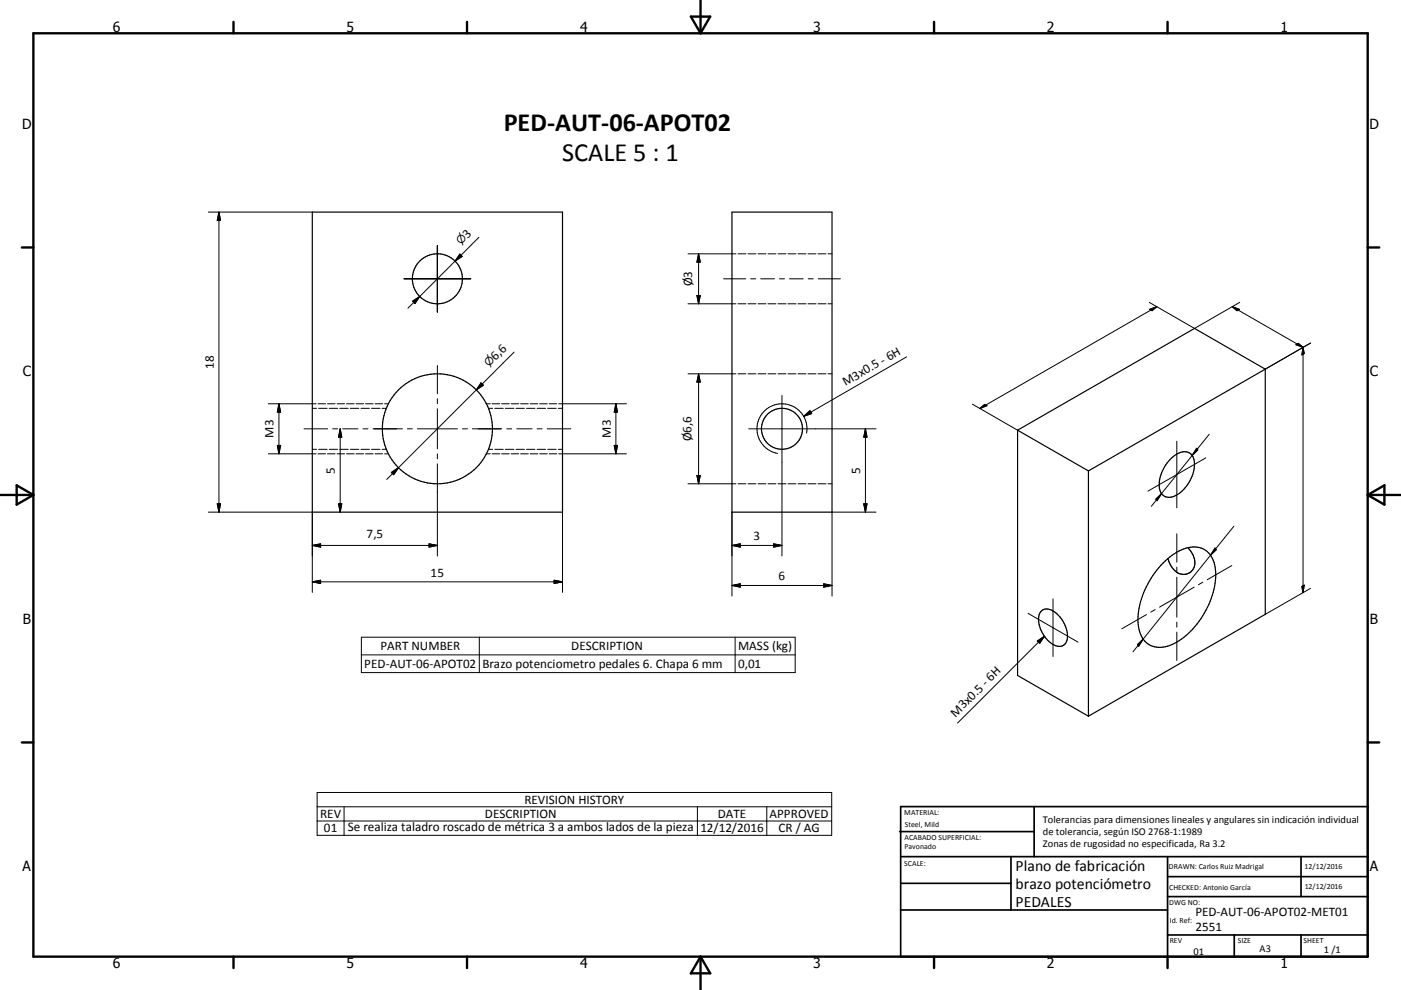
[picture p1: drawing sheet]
<svg xmlns="http://www.w3.org/2000/svg" width="420mm" height="297mm" viewBox="0 0 420 297" stroke-linecap="round" stroke-linejoin="round" font-family="sans-serif">
<g fill="none" stroke="#000" stroke-width=".36">
<path d="M93.6 63.6h75v90h-75zM219.5 63.6h29.9v90h-29.9zM379.3 110.7v73.6l-53 30.6M379.3 110.7l-21.2-12.2-53 30.6M379.3 110.7l-53 30.6M305.1 129.1v73.5l21.2 12.3M305.1 129.1l21.2 12.2M350.7 137.9a5.3 5.3 0 0 1 5.8-2.1 4.6 4.6 0 0 1 1.4 5.3 10.2 10.2 0 0 1-7.2 8.1 3.1 3.1 0 0 1-3.2-3.8 11.6 11.6 0 0 1 3.2-7.5zM326.3 141.3v73.6M348.7 168.9a13.4 13.4 0 0 1 10.2-4.8 6.6 6.6 0 0 1 5.5 6.7 24.9 24.9 0 0 1-13 22.6 6.6 6.6 0 0 1-9.2-2.6 16.9 16.9 0 0 1 1-13.8 27.6 27.6 0 0 1 5.5-8.1zM356.1 164.3a5.4 5.4 0 0 1 1.4 6.7 3.6 3.6 0 0 1-6-.6l-1.4-2.8M312.1 183.4a3.1 3.1 0 0 1 4.4 .5 8.5 8.5 0 0 1 3.2 8.6 2.57 2.57 0 0 1-4 .9 8.6 8.6 0 0 1-4-9.3z"/>
<circle cx="131.1" cy="83.6" r="7.5"/>
<circle cx="131.1" cy="128.7" r="16.5"/>
<circle cx="234.4" cy="128.6" r="6.2"/>
</g>
<g fill="none" stroke="#000" stroke-width=".3">
<path d="M62.5 63.6h31.1M65.6 63.6v90M65.6 63.6l.5 2.5h-1zM131.1 73.6v20.1M136.4 78.3l-10.6 10.7M137.9 76.2l.7 .7-2.2 1.4zM143.6 71.2l-7.2 7.1M206.3 76.2h14.3M209.4 76.2v14.9M209.4 76.2l.6 2.4h-1.1zM221.3 76.2h2.3M224.3 76.2h2.3"/>
<path d="M227.3 76.2h2.3M230.2 76.2h2.4M233.2 76.2h2.5M236.2 76.2h2.5M239.2 76.2h2.5M242.2 76.2h2.4M245.2 76.2h2.4M248.3 76.2h1.1M121.1 83.6h20M123.7 90.3l2.1-1.3-1.4 2.1zM125.8 89l-3.5 3.5M206.3 91.1h14.3"/>
<path d="M208.9 88.7h1.1l-.6 2.4zM216.9 83.6h6.7M221.3 91.1h2.3M224.3 91.1h2.3M225.1 83.6h1.5M227.3 91.1h2.3M228.1 83.6h4.1M230.2 91.1h2.4M233.2 91.1h2.5M233.7 83.6h1.5M236.2 91.1h2.5M236.7 83.6h4.1"/>
<path d="M239.2 91.1h2.5M242.2 91.1h2.4M242.3 83.6h1.5M245.2 91.1h2.4M245.3 83.6h6.6M248.3 91.1h1.1M344.6 90.7l13.5 7.8 13.6-7.8M344.7 92.8l2.1-.8-1.4 1.2zM346.8 92l-53 30.6M369.5 92l21.2 12.2M369.5 92l2.1 .8-.7 .4zM131.1 109.7v8.4"/>
<path d="M131.1 119.6v1.5M144.2 114.9l.7 .7-2.1 1.4zM154.1 105.6l-34.6 34.7M206.3 112.1h14.3M209.4 112.1v33M209.4 112.1l.6 2.5h-1.1zM221.3 112.1h2.3M224.3 112.1h2.3M227.3 112.1h2.3M230.2 112.1h2.4M233.2 112.1h2.5M234.4 118.6v48.2"/>
<path d="M236.2 112.1h2.5M239.2 112.1h2.5M242.2 112.1h2.4M245.2 112.1h2.4M248.3 112.1h1.1M271.8 107.1l-30.9 17.8M388.5 103.4l.7-.4 1.5 1.2zM390.7 104.2v73.6M390.7 104.2l.3 1.9-.7 .4zM392.9 102.9l-13.6 7.8M80.4 136.1h14.4M80.4 121.1h14.4"/>
<path d="M83.1 133.6h1l-.5 2.5zM83.6 121.1v15M83.6 121.1l.5 2.6h-1zM91.1 128.7h7.1M93.6 134.8h1.3M93.6 122.5h1.3M95.3 136.1h2.3M95.3 121.1h2.3M95.5 134.8h2.6M95.5 122.5h2.6M98.2 136.1h2.3M98.2 121.1h2.3"/>
<path d="M98.7 134.8h2.5M98.7 122.5h2.5M99.7 128.7h1.5M101 136.1h2.3M101 121.1h2.3M101.9 134.8h2.5M101.9 122.5h2.5M102 128.7v24.9M102 128.7l.5 2.4h-1zM102.7 128.7h4.6M103.9 136.1h2.3M103.9 121.1h2.3"/>
<path d="M105 134.8h2.6M105 122.5h2.6M106.7 136.1h2.3M106.7 121.1h2.3M108.2 134.8h2.6M108.2 122.5h2.6M108.8 128.7h1.5M109.6 136.1h2.3M109.6 121.1h2.3M111.4 134.8h2.5M111.4 122.5h2.5M111.8 128.7h8.8"/>
<path d="M112.5 136.1h2.2M112.5 121.1h2.2M114.6 134.8h1.2M114.6 122.5h1.2M115.3 136.1h1.1M115.3 121.1h1.1M122.1 128.7h1.5M125.1 128.7h12M131.1 122.6v12.1M131.1 136.1v1.5M131.1 139.1v27.7M138.6 128.7h1.5"/>
<path d="M141.6 128.7h8.8M145.8 136.1h1.2M145.8 121.1h1.2M146.4 134.8h1.3M146.4 122.5h1.3M147.5 136.1h2.3M147.5 121.1h2.3M148.3 134.8h2.6M148.3 122.5h2.6M150.4 136.1h2.3M150.4 121.1h2.3M151.5 134.8h2.6"/>
<path d="M151.5 122.5h2.6M151.9 128.7h1.5M153.3 136.1h2.2M153.3 121.1h2.2M154.7 134.8h2.5M154.7 122.5h2.5M154.9 128.7h4.6M156.1 136.1h2.3M156.1 121.1h2.3M157.9 134.8h2.5M157.9 122.5h2.5M158.9 136.1h2.3"/>
<path d="M158.9 121.1h2.3M161 134.8h2.6M161 122.5h2.6M161 128.7h1.5M161.8 136.1h2.3M161.8 121.1h2.3M164 128.7h7.1M164.2 134.8h2.5M164.2 122.5h2.5M164.7 136.1h2.2M164.7 121.1h2.2M167.4 134.8h1.2"/>
<path d="M167.4 122.5h1.2M167.5 136.1h20.3M167.5 121.1h20.3M184.1 133.6h1l-.5 2.5zM184.6 121.1l.5 2.6h-1zM184.6 121.1v15M224.5 128.7h38.1M240.9 124.9l1.9-1.7 .6 .9zM241.8 130a7.5 7.5 0 0 0-6-8.7 7.5 7.5 0 0 0-8.7 6 7.5 7.5 0 0 0 6 8.7M259.5 128.7l.4 2.4h-.9zM259.5 128.7v24.9M291.5 121.3l13.6 7.8"/>
<path d="M293.8 122.6l1.4-1.3 .7 .4zM352.8 132.4v20M357.4 136.7l-9.2 11.4M358.8 134.5l.3 .5-1.7 1.7zM361.5 137.4l-17.3 10M362.5 130.3l-5.1 6.4M62.5 153.6h31.1v24.1M65.1 151.1h1l-.5 2.5zM101.5 151.1h1l-.5 2.5zM117.3 141.7l2.2-1.4-1.5 2.1zM119.5 140.3l-3.6 3.5M168.6 153.6v24.1"/>
<path d="M206.3 145.1h14.3M208.9 142.7h1.1l-.6 2.4zM219.5 153.6v25.2M221.3 145.1h2.3M224.3 145.1h2.3M227.3 145.1h2.3M230.2 145.1h2.4M233.2 145.1h2.5M236.2 145.1h2.5M239.2 145.1h2.5M242.2 145.1h2.4M245.2 145.1h2.4"/>
<path d="M248.3 145.1h1.1M259 151.1h.9l-.4 2.5zM262.6 153.6h-13.2v25.2M346.5 149.7l1.7-1.6-1.3 2.1zM348.2 148.1l-3 3.8M369.9 157.9l-7 8.7M93.6 174.6h75M93.6 174.6l2.5-.5v1zM93.6 163.6l2.5-.4v.9zM93.6 163.6h37.5M128.6 163.2l2.5 .4-2.5 .5zM166.1 174.1l2.5 .5-2.5 .5z"/>
<path d="M219.5 175.6h29.9M219.5 175.6l2.4-.5v1.1zM219.5 163.6l2.4-.4v.9zM219.5 163.6h14.9M231.9 163.2l2.5 .4-2.5 .5zM246.9 175.1l2.5 .5-2.5 .6zM315.7 179.7v17.3M352.8 160.2v8.5M352.8 170.2v1.5M352.8 173.2v12M358 176.2l-10.4 5.9M360.6 174.7l-1.3 .7"/>
<path d="M362.9 166.6l-20.2 25.1M364.3 164.4l.3 .5-1.7 1.7zM369.3 169.7l-7.4 4.2M390.3 176l.7-.5-.3 2.3zM392.9 176.5l-13.6 7.8M108.3 191.2h130.1v10.6h-130.1zM108.3 196.5h130.1M143.7 191.2v10.6M220.4 191.2v10.6M308.2 184l15 8.6M311 192.3l2.1-1.4-1.4 2.1zM313.1 190.9l-26 26"/>
<path d="M341 193.4l1.7-1.7-1.3 2.2zM342.7 191.7l-3 3.8M343.7 184.4l-7.3 4.2M346.3 182.9l-1.3 .7M352.8 186.6v1.5M352.8 189.6v8.6M95.1 237.8h154.2v12.8h-154.2zM95.1 242h154.2M95.1 246.3h154.2M103.2 242v8.6M209.1 242v8.6M229.9 242v8.6"/>
</g>
<g fill="none" stroke="#000" stroke-width=".71">
<path d="M10 10h400v277h-400zM70 6.6v3.4M140 6.6v3.4M207.1 5h5.8l-2.9 5zM210 0v10M280 6.6v3.4M350 6.6v3.4M6.6 74.2h3.4M410 74.2h3.5M0 148.5h10M5 145.6l5 2.9-5 2.9zM410 148.5h10.1"/>
<path d="M410 148.5l5.1-2.9v5.8zM6.6 222.7h3.4M410 222.7h3.5M70 287v3.4M140 287v3.4M210 287v10M210 287l2.9 5h-5.8zM280 287v3.4M350 287v3.4"/>
</g>
<g fill="none" stroke="#000" stroke-width=".51">
<path d="M269.7 249.5h40.3M270 242h140v45h-140zM270 257h140M303.1 257v16M310 242v15M350 257v30M390.1 257v12M270 265h33.1M270 273h80M350 269h60M350 263h60M350 280.5h60"/>
<path d="M370 280.5v6.5M390.1 280.5v6.5"/>
</g>
<g fill="#000" stroke="#000" stroke-width=".3">
<path d="M65.6 63.6l.5 2.5h-1zM137.9 76.2l.7 .7-2.2 1.4zM209.4 76.2l.6 2.4h-1.1zM123.7 90.3l2.1-1.3-1.4 2.1zM208.9 88.7h1.1l-.6 2.4zM344.7 92.8l2.1-.8-1.4 1.2zM369.5 92l2.1 .8-.7 .4zM144.2 114.9l.7 .7-2.1 1.4zM209.4 112.1l.6 2.5h-1.1zM388.5 103.4l.7-.4 1.5 1.2zM390.7 104.2l.3 1.9-.7 .4zM83.1 133.6h1l-.5 2.5z"/>
<path d="M83.6 121.1l.5 2.6h-1zM102 128.7l.5 2.4h-1zM184.1 133.6h1l-.5 2.5zM184.6 121.1l.5 2.6h-1zM240.9 124.9l1.9-1.7 .6 .9zM259.5 128.7l.4 2.4h-.9zM293.8 122.6l1.4-1.3 .7 .4zM358.8 134.5l.3 .5-1.7 1.7zM65.1 151.1h1l-.5 2.5zM101.5 151.1h1l-.5 2.5zM117.3 141.7l2.2-1.4-1.5 2.1zM208.9 142.7h1.1l-.6 2.4z"/>
<path d="M259 151.1h.9l-.4 2.5zM346.5 149.7l1.7-1.6-1.3 2.1zM93.6 174.6l2.5-.5v1zM93.6 163.6l2.5-.4v.9zM128.6 163.2l2.5 .4-2.5 .5zM166.1 174.1l2.5 .5-2.5 .5zM219.5 175.6l2.4-.5v1.1zM219.5 163.6l2.4-.4v.9zM231.9 163.2l2.5 .4-2.5 .5zM246.9 175.1l2.5 .5-2.5 .6zM364.3 164.4l.3 .5-1.7 1.7zM390.3 176l.7-.5-.3 2.3z"/>
<path d="M311 192.3l2.1-1.4-1.4 2.1zM341 193.4l1.7-1.7-1.3 2.2z"/>
</g>
<g font-size="7.9">
<text x="151" y="39.4">PED-AUT-06-APOT02</text>
<text x="168.6" y="48.3">SCALE 5 : 1</text>
</g>
<g font-size="4.7">
<text x="304.5" y="261.2">Plano de fabricación</text>
<text x="304.5" y="266.6">brazo potenciómetro</text>
<text x="304.5" y="272">PEDALES</text>
</g>
<g font-size="4.2">
<text x="33.9" y="9.6">6</text>
<text x="103.9" y="9.6">5</text>
<text x="173.9" y="9.6">4</text>
<text x="243.8" y="9.6">3</text>
<text x="313.9" y="9.6">2</text>
<text x="383.9" y="9.6">1</text>
<text x="6.7" y="38.7">D</text>
<text x="410.5" y="38.7">D</text>
<text x="6.9" y="112.9">C</text>
<text x="410.7" y="112.9">C</text>
<text x="6.9" y="187.1">B</text>
<text x="410.7" y="187.1">B</text>
<text x="6.8" y="261.4">A</text>
<text x="410.7" y="261.4">A</text>
<text x="33.9" y="290.4">6</text>
<text x="103.9" y="290.4">5</text>
<text x="173.9" y="290.4">4</text>
<text x="243.8" y="290.4">3</text>
<text x="313.9" y="290.4">2</text>
<text x="383.9" y="290.4">1</text>
</g>
<g font-size="3.9">
<text x="140.1" y="71.6" transform="rotate(-45 140.1 71.6)">3</text>
<text x="207.5" y="85.9" transform="rotate(-90 207.5 85.9)">Ø3</text>
<text x="64.1" y="110.7" transform="rotate(-90 64.1 110.7)">18</text>
<text x="148.6" y="108.2" transform="rotate(-45 148.6 108.2)">6,6</text>
<text x="253.5" y="115.8" transform="rotate(-30 253.5 115.8)">M3x0.5 - 6H</text>
<text x="82" y="131.3" transform="rotate(-90 82 131.3)">M3</text>
<text x="183.1" y="131.3" transform="rotate(-90 183.1 131.3)">M3</text>
<text x="207.3" y="132.4" transform="rotate(-90 207.3 132.4)">Ø6,6</text>
<text x="100.4" y="142.2" transform="rotate(-90 100.4 142.2)">5</text>
<text x="257.9" y="142.2" transform="rotate(-90 257.9 142.2)">5</text>
<text x="109.9" y="161.5">7,5</text>
<text x="225.9" y="162.1">3</text>
<text x="129.1" y="173">15</text>
<text x="233.4" y="174.1">6</text>
<text x="114" y="195.1">PART NUMBER</text>
<text x="171.3" y="195.1">DESCRIPTION</text>
<text x="221.3" y="195.2">MASS (kg)</text>
<text x="109.2" y="200.4">PED-AUT-06-APOT02</text>
<text x="144.6" y="200.5">Brazo potenciometro pedales 6. Chapa 6 mm</text>
<text x="221.3" y="200.4">0,01</text>
<text x="286.5" y="215.3" transform="rotate(-45 286.5 215.3)">M3x0.5 - 6H</text>
<text x="96" y="245.4">REV</text>
<text x="145.4" y="245.4">DESCRIPTION</text>
<text x="157.2" y="241.1">REVISION HISTORY</text>
<text x="215.2" y="245.4">DATE</text>
<text x="230.7" y="245.4">APPROVED</text>
<text x="97.1" y="249.7">01</text>
<text x="104.3" y="249.4">Se realiza taladro roscado de métrica 3 a ambos lados de la pieza</text>
<text x="210" y="249.6">12/12/2016</text>
<text x="233.4" y="249.6">CR / AG</text>
<text x="358.4" y="274.9">PED-AUT-06-APOT02-MET01</text>
<text x="358.4" y="279.4">2551</text>
</g>
<g font-size="3.3">
<text x="138.2" y="73.6" transform="rotate(-45 138.2 73.6)">⌀</text>
<text x="146.6" y="110.2" transform="rotate(-45 146.6 110.2)">⌀</text>
</g>
<g font-size="3.1">
<text x="312.7" y="246.8">Tolerancias para dimensiones lineales y angulares sin indicación individual</text>
<text x="312.7" y="250.4">de tolerancia, según ISO 2768-1:1989</text>
<text x="312.7" y="254">Zonas de rugosidad no especificada, Ra 3.2</text>
<text x="357.8" y="286.5">01</text>
<text x="377.6" y="285.6">A3</text>
<text x="396.9" y="285.9">1 /1</text>
</g>
<g font-size="2.4">
<text x="271.1" y="244.4">MATERIAL:</text>
<text x="271.2" y="252">ACABADO SUPERFICIAL:</text>
<text x="271.3" y="248">Steel, Mild</text>
<text x="271.2" y="254.7">Pavonado</text>
<text x="271.1" y="259.7">SCALE:</text>
<text x="350.4" y="260.8">DRAWN: Carlos Ruiz Madrigal</text>
<text x="391.1" y="260.6">12/12/2016</text>
<text x="350.5" y="267">CHECKED: Antonio García</text>
<text x="391.2" y="266.7">12/12/2016</text>
<text x="350.5" y="271.4">DWG NO:</text>
<text x="350.7" y="276.9">Id. Ref:</text>
<text x="350.7" y="282.8">REV</text>
<text x="371.1" y="282.9">SIZE</text>
<text x="390.8" y="283">SHEET</text>
</g>
</svg>
